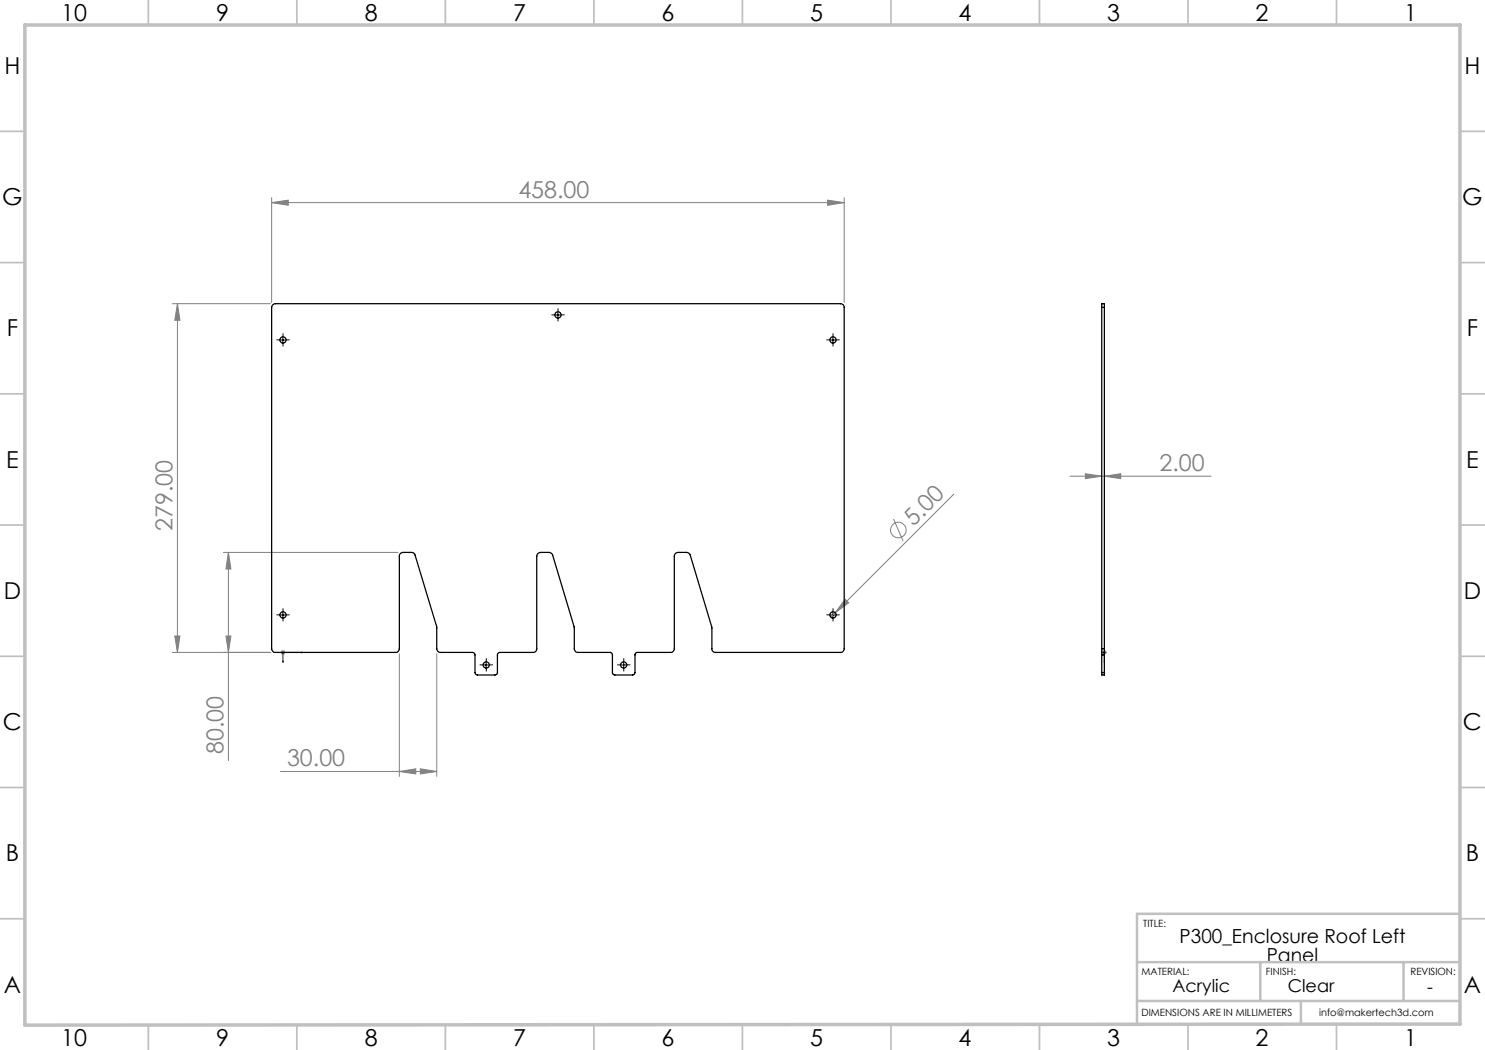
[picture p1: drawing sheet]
<svg xmlns="http://www.w3.org/2000/svg" width="297mm" height="210mm" viewBox="0 0 297 210" stroke-linecap="round" stroke-linejoin="round" font-family="sans-serif">
<g fill="none" stroke="#808080" stroke-width=".2">
<path d="M54.3 39.5v21M168.8 39.5v21M54.3 40.5l3.3-.5v1.1zM54.3 40.5h114.5M165.5 40l3.3 .5-3.3 .6zM34.5 60.7h19.6M35.5 60.7l.5 3.4h-1zM35.5 60.7v69.8M190.7 98.8l-23.7 23.7M214 95.2h28.2M217.1 94.7l3.2 .5-3.2 .5zM220.9 95.2l3.3-.5v1z"/>
<path d="M44.7 110.5h34.9M45.7 110.5l.5 3.3h-1zM45.7 110.5v41.6M169 119.9l.7 .7-2.7 1.9zM178.7 103.8l1.9 4.4M34.5 130.5h19.6M35 127.2h1l-.5 3.3zM45.2 127.2h1l-.5 3.3zM56.1 130.5h1M56.2 130.1l.7 .7M56.6 130v1M56.9 130.1l-.7 .7"/>
<path d="M79.9 130.7v24.6M87.3 130.7v24.6M167 122.5l-.8 .9M220.3 130.5h1.1M220.5 130.1l.7 .7M220.9 130v1M221.2 130.1l-.7 .7M56.1 154.3h31.2M79.9 154.3l3.2-.5v1zM84.1 153.8l3.2 .5-3.2 .5z"/>
<circle cx="179.7" cy="106" r="1.56"/>
</g>
<path d="M56.6 132.2h.1l-.1 .3zM60.3 130.4l.2 .1-.2 .1zM60.5 130.5h-3.9v2M220.9 132.5v-.3v.3M220.9 130.4v.2zM220.9 130.5h.1M220.9 130.5v2" fill="none" stroke="#00f" stroke-width=".2"/>
<g fill="none" stroke="#000" stroke-width=".2" stroke-dasharray="15.2 1.3 1.3 1.3">
<path d="M56 68h-.6M56.6 67.3v-.6M56.6 68.6v.6M57.2 68h.7M111 63h-.6M111.6 62.3v-.6M111.6 63.6v.6M112.2 63h.7M166 68h-.6M166.6 67.3v-.6M166.6 68.6v.6M167.2 68h.7"/>
<path d="M56 123h-.6M56.6 122.3v-.6M56.6 123.6v.6M57.2 123h.7M96.6 133h-.6M97.3 132.3v-.6M97.3 133.6v.6M97.9 133h.6M124.1 133h-.6M124.8 132.3v-.6M124.8 133.6v.6M125.4 133h.6"/>
<path d="M166 123h-.6M166.6 122.3v-.6M166.6 123.6v.6M167.2 123h.7"/>
</g>
<g fill="none" stroke="#000" stroke-width=".2">
<path d="M56 68h1.2M56.6 67.4v1.2M110.9 63h1.3M111.6 62.4v1.2M166 68h1.2M166.6 67.4v1.2M56 123h1.2M56.6 122.4v1.2M96.6 133h1.3M97.2 132.4v1.2M124.1 133h1.3M124.7 132.4v1.2"/>
<path d="M166 123h1.2M166.6 122.4v1.2"/>
</g>
<g fill="none" stroke="#c0c0c0" stroke-width=".35">
<path d="M29.7 0v5M59.4 0v5M89.1 0v5M118.8 0v5M148.5 0v5M178.2 0v5M207.9 0v5M237.6 0v5M267.3 0v5M0 26.3h5M292 26.3h5M0 52.5h5"/>
<path d="M292 52.5h5M0 78.8h5M292 78.8h5M0 105h5M5 105h.1M292 105h.1M292 105h5M0 131.3h5M292 131.3h5M0 157.5h5M292 157.5h5M0 183.8h5"/>
<path d="M292 183.8h5M29.7 205v5M59.4 205v5M89.1 205v5M118.8 205v5M148.5 205h.1M148.5 205v5M178.2 205v5M207.9 205v5M237.6 205v5M267.3 205v5"/>
</g>
<path d="M227.4 192.4h64.6M252.1 192.4v7.8M280.7 192.4v7.8M292 182.8h-64.6v22M227.4 200.2h64.6M260.2 200.2v4.6" fill="none" stroke="#c0c0c0" stroke-width=".5"/>
<path d="M5 5h287v199.8l-287 .2z" fill="none" stroke="#c0c0c0" stroke-width=".7"/>
<g fill="#00f">
<path d="M56.6 132.2h.1l-.1 .3zM60.3 130.4l.2 .1-.2 .1z"/>
<path d="M220.9 132.2v.3zM220.9 130.4v.2z"/>
</g>
<g fill="#808080">
<path d="M169 119.9l.7 .7-2.7 1.9z"/>
<path d="M217.1 94.7l3.2 .5-3.2 .5zM220.9 95.2l3.3-.5v1z"/>
<path d="M79.9 154.3l3.2-.5v1zM84.1 153.8l3.2 .5-3.2 .5z"/>
<path d="M54.3 40.5l3.3-.5v1.1zM165.5 40l3.3 .5-3.3 .6z"/>
<path d="M35.5 60.7l.5 3.4h-1zM35 127.2h1l-.5 3.3zM45.7 110.5l.5 3.3h-1zM45.2 127.2h1l-.5 3.3z"/>
</g>
<g fill="none" stroke="#000" stroke-width=".25">
<path d="M54.6 61l.3-.3h113.2a.72 .72 0 0 1 .7 .8v68.2a.72 .72 0 0 1-.7 .8h-25a.72 .72 0 0 1-.7-.8l-.1-4.3-4.3-14.4a.76 .76 0 0 0-.7-.5h-1.7a.73 .73 0 0 0-.7 .8v18.4a.72 .72 0 0 1-.8 .8h-6.8l-.3 .4v3.6l-.1 .4-.4 .1h-3.5l-.4-.1-.1-.3v-3.7l-.4-.4h-6.5a.72 .72 0 0 1-.7-.8v-4.2l-4.4-14.6-.5-.4h-1.9a.78 .78 0 0 0-.7 .8v18.4a.72 .72 0 0 1-.8 .8h-6.8l-.3 .4v3.7l-.2 .3-.3 .1h-3.5l-.4-.1-.1-.3v-3.6l-.3-.5h-6.6a.78 .78 0 0 1-.8-.8v-4.3l-4.3-14.4a.68 .68 0 0 0-.7-.5h-1.7a.73 .73 0 0 0-.7 .8v18.4a.72 .72 0 0 1-.8 .8h-24a.78 .78 0 0 1-.8-.8v-68.2zM220.3 61.5v-.8h.6v.8M220.3 61.5h.6M220.3 61.5v68.2M220.9 61.5v68.2M220.3 129.7v.8M220.3 130.5v.5M220.3 134.5v.5h.6v-.5M220.3 130.5h.6M220.3 129.7h.6M220.3 131v3.5M220.3 131h.6"/>
<path d="M220.3 134.5h.6M220.9 129.7v.8M220.9 130.5v.5M220.9 131v3.5"/>
<circle cx="56.6" cy="68" r=".62"/>
<circle cx="111.6" cy="63" r=".63"/>
<circle cx="166.6" cy="68" r=".62"/>
<circle cx="56.6" cy="123" r=".62"/>
<circle cx="97.3" cy="133" r=".63"/>
<circle cx="124.7" cy="133" r=".63"/>
<circle cx="166.6" cy="123" r=".62"/>
</g>
<g font-size="4.7">
<text x="12.2" y="4.2">10</text>
<text x="43.2" y="4.2">9</text>
<text x="72.9" y="4.2">8</text>
<text x="102.6" y="4.2">7</text>
<text x="132.3" y="4.2">6</text>
<text x="162" y="4.2">5</text>
<text x="191.7" y="4.2">4</text>
<text x="221.4" y="4.2">3</text>
<text x="251.1" y="4.2">2</text>
<text x="280.8" y="4.2">1</text>
<text x=".9" y="14.8">H</text>
<text x="292.9" y="14.8">H</text>
<text x=".5" y="41">G</text>
<text x="292.4" y="41">G</text>
<text x="1.4" y="67.3">F</text>
<text x="293.4" y="67.3">F</text>
<text x="1.2" y="93.5">E</text>
<text x="293.2" y="93.5">E</text>
<text x=".8" y="119.8">D</text>
<text x="292.8" y="119.8">D</text>
<text x=".6" y="146">C</text>
<text x="292.6" y="146">C</text>
<text x="1.2" y="172.3">B</text>
<text x="293.2" y="172.3">B</text>
<text x=".8" y="198.5">A</text>
<text x="292.8" y="198.5">A</text>
<text x="12.2" y="209.2">10</text>
<text x="43.2" y="209.2">9</text>
<text x="72.9" y="209.2">8</text>
<text x="102.6" y="209.2">7</text>
<text x="132.3" y="209.2">6</text>
<text x="162" y="209.2">5</text>
<text x="191.7" y="209.2">4</text>
<text x="221.4" y="209.2">3</text>
<text x="251.1" y="209.2">2</text>
<text x="280.8" y="209.2">1</text>
</g>
<g font-size="4.7" fill="#808080">
<text x="103.7" y="39.5">458.00</text>
<text x="231.9" y="94.2">2.00</text>
<text x="34.5" y="106.2" transform="rotate(-90 34.5 106.2)">279.00</text>
<text x="182.7" y="105.4" transform="rotate(-45 182.7 105.4)">5.00</text>
<text x="44.7" y="150.8" transform="rotate(-90 44.7 150.8)">80.00</text>
<text x="57.4" y="153.3">30.00</text>
</g>
<g font-size="3.9">
<text x="235.9" y="188.6">P300_Enclosure Roof Left</text>
<text x="253.4" y="192.4">Panel</text>
</g>
<g font-size="3.5">
<text x="234.5" y="198.4">Acrylic</text>
<text x="257.6" y="198.4">Clear</text>
<text x="285.4" y="198.5">-</text>
</g>
<g font-size="2">
<text x="228.7" y="185.4">TITLE:</text>
<text x="228.3" y="195">MATERIAL:</text>
<text x="253.2" y="195">FINISH:</text>
<text x="282.1" y="195">REVISION:</text>
<text x="228.3" y="203.2">DIMENSIONS ARE IN MILLIMETERS</text>
<text x="263.8" y="203.2">info@makertech3d.com</text>
</g>
</svg>
